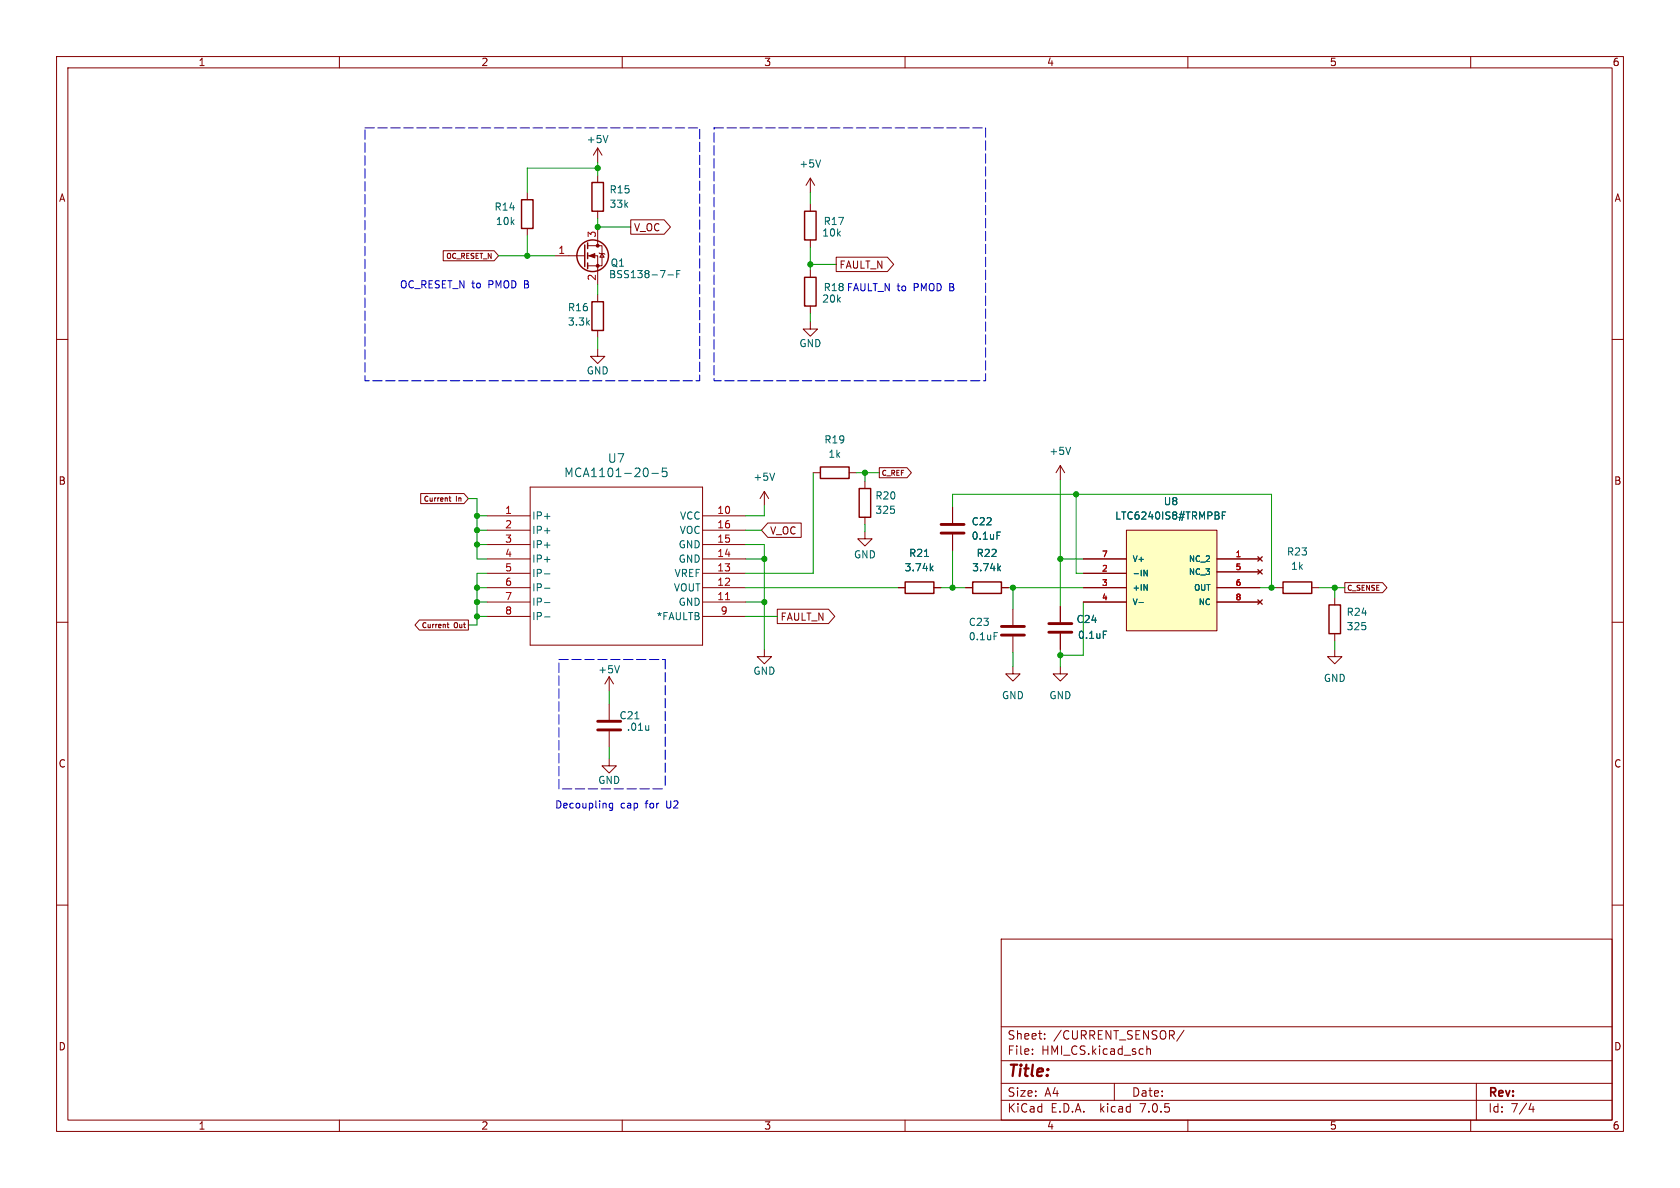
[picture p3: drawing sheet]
<svg xmlns="http://www.w3.org/2000/svg" width="297mm" height="210mm" viewBox="0 0 297 210" stroke-linecap="round" stroke-linejoin="round" font-family="sans-serif">
<g fill="none" stroke="#840000" stroke-width=".18">
<path d="M10 10h277v190h-277zM12 12h273v186h-273zM60 10v2M110 10v2M160 10v2M210 10v2M260 10v2M93.2 34v1.3M105.7 26.2l-.8 1.2M105.7 26.2v2.5M105.7 31v1.3M105.7 37.3v1.3"/>
<path d="M105.7 26.2l.7 1.2M111.5 38.9h5.9l1.1 1.2-1.1 1.3h-5.9zM143.3 31.5v2.5M143.3 36.1v1.2M143.3 31.5l-.8 1.3M143.3 31.5l.7 1.3M10 60h2M78.4 44.3h9l.7 .9-.7 .9h-9zM93.2 40.4v1.3M98 45.2h5.4M103.9 45.2h1.8v5.1M103.9 43.4h2.5v3.6h-2.5"/>
<path d="M105.7 40.1v3.3M105.7 52.1v1.2M105.7 58.4v1.3M105.9 44.7l.1 .1h.8l.1 .2M106.4 44.8l.4 .7h-.8zM143.3 56.9v1.3h1.2l-1.2 1.2-1.3-1.2h1.3M143.3 42.4v1.3M143.3 47.8v1.2M143.3 54.1v1.3M147.8 45.5h9.1l1.1 1.2-1.1 1.3h-9.1zM285 60h2M105.7 61.7v1.3h1.2l-1.2 1.3-1.3-1.3h1.3"/>
<path d="M74.4 87.2h7.6l.8 .9-.8 .9h-7.6zM79.4 88h.3M79.5 87.7v.8l.2 .1M86.1 91.2h7.6M86.1 93.7h7.6M86.1 96.3h7.6M86.1 98.8h7.6M93.7 86.1h30.5v27.9h-30.5zM124.2 91.2h7.6M124.2 93.7h7.6M124.2 96.3h7.6M124.2 98.8h7.6"/>
<path d="M135.1 86.9l-.7 1.2M135.1 86.9v2.5M135.1 86.9l.8 1.2M135.7 92.5h5.9v2.5h-5.9l-1.1-1.3zM143.8 83.6h1.2M150.1 83.6h1.3M152.9 94v1.3h1.3l-1.3 1.2-1.3-1.2h1.3M152.9 85.1v1.3M152.9 91.4v1.3M155.4 82.7h4.9l.8 .9-.8 .9h-4.9zM168.4 89.7v2.8M168.4 94.5v2.8"/>
<path d="M187.5 82.3v2.5M187.5 82.3l-.8 1.3M187.5 82.3l.7 1.3M191.5 98.8h7.6M199.1 93.7h16v17.8h-16zM215.1 98.8h7.7M222.4 98.4l.7 .8M223.1 98.4l-.7 .8M10 110h2M74.1 109.6h8.7v1.8h-8.7l-.7-.9zM79 110.4h.4M79.2 110.1v.7l.2 .2"/>
<path d="M86.1 103.9h7.6M86.1 101.3h7.6M86.1 106.4h7.6M86.1 109h7.6M107.7 119.6l-.8 1.3M107.7 119.6v2.6M107.7 119.6l.8 1.3M124.2 103.9h7.6M124.2 101.3h7.6M124.2 106.4h7.6M124.2 109h7.6M135.1 114.8v1.3h1.3l-1.3 1.2-1.2-1.2h1.2"/>
<path d="M137.4 107.7h9.1l1.1 1.3-1.1 1.2h-9.1zM158.7 103.9h1.3M165.1 103.9h1.3M170.7 103.9h1.3M177 103.9h1.3M179.1 117.9v1.2h1.2l-1.2 1.3-1.3-1.3h1.3M179.1 107.7v2.8M179.1 112.5v2.8M187.5 117.9v1.2h1.2l-1.2 1.3-1.3-1.3h1.3M187.5 107.2v2.8M187.5 112v2.8M191.5 103.9h7.6"/>
<path d="M191.5 101.3h7.6M191.5 106.4h7.6M215.1 103.9h7.7M215.1 106.4h7.7M215.1 101.1h7.7M222.4 100.7l.7 .8M222.4 106l.7 .8M223.1 100.7l-.7 .8M223.1 106l-.7 .8M225.6 103.9h1.2M231.9 103.9h1.3M236 114.8v1.3h1.2l-1.2 1.2-1.3-1.2h1.3"/>
<path d="M236 105.7v1.2M236 112v1.3M237.7 103h6.7l.8 .9-.8 .9h-6.7zM285 110h2M107.7 134.1v1.3h1.3l-1.3 1.3-1.3-1.3h1.3M107.7 124.5v2.8M107.7 129.3v2.8M10 160h2M285 160h2M177 166h108v32h-108zM60 198v2M110 198v2"/>
<path d="M160 198v2M177 194.5h108M177 191.5h108M177 187.5h108M177 181.5h108M182.5 186.3v.1M182.5 185.5v.1M184.7 183.6v.1M184.7 182.8v.1M197 191.5v3M202.7 184.9v1.5M202.7 185.5l.3-.1 .3 .1 .1 .9"/>
<path d="M209.3 182.1l-1.3 2M210 198v2M260 198v2M261 191.5v6.5M270.7 195l-.4 1.1h.9M271 195.6v1"/>
</g>
<g fill="none" stroke="#006464" stroke-width=".18">
<path d="M107.5 23.9l-.4 1.3M145.1 28.3l-.5 1.2M118.1 48.6h.9M119.6 48.4h.5M120.2 47.8h-.6v1.3M189.3 79.1l-.5 1.2M115.2 83.7h1.2M117.9 82.7h-.8v.8l.2-.2 .5 .1 .1 .2v.5l-.3 .2-.5-.2M136.9 83.6l-.4 1.3M176.3 94.1h.6M216.1 91.1h.4M216.7 90.5h-.6v1.3"/>
<path d="M96.3 101.4h.9M96.3 104h.9M96.3 106.5h.9M96.3 109.1h.9M109.5 117.7l-.4 1.2M164.6 100.4l.3 .5M164.9 100.1l-.4 .4M175.7 111.8h.6M176.5 100.4l.4 .5M176.9 100.1l-.5 .4M195 111.6h.7M201.4 106.5h.7"/>
<path d="M202.2 100.8l.6 1v-1M202.2 103.3l.6 1v-1"/>
</g>
<g fill="none" stroke="#840000" stroke-width=".25">
<path d="M92.2 35.3h2v5.1h-2zM104.6 32.3h2.1v5h-2.1zM142.2 37.3h2.1v5.1h-2.1zM103.4 43.3v3.8M103.9 42.9v1M103.9 44.7v1M103.9 46.5v1M104.6 53.3h2.1v5.1h-2.1zM142.2 49h2.1v5.1h-2.1zM145 82.6h5.1v2h-5.1zM151.9 86.4h2v5h-2zM160 102.9h5.1v2h-5.1z"/>
<path d="M172 102.9h5v2h-5zM226.8 102.9h5.1v2h-5.1zM234.9 106.9h2.1v5.1h-2.1z"/>
<circle cx="104.8" cy="45.2" r="2.79"/>
</g>
<path d="M128.3 106h.7" fill="none" stroke="#a90000" stroke-width=".18"/>
<path d="M166.4 94.2h4M166.4 92.7h4M177 112.3h4.1M177 110.7h4.1M185.4 111.8h4.1M185.4 110.2h4.1M105.7 127.5h4M105.7 129h4" fill="none" stroke="#840000" stroke-width=".51"/>
<path d="M199.1 93.7h16v17.8h-16z" fill="#ffffc2" stroke="#ffffc2" stroke-width=".18"/>
<g fill="#840000" stroke="#840000" stroke-width=".18">
<path d="M104.1 45.2l1.1-.4v.8z"/>
<circle cx="105.7" cy="47" r=".25"/>
<circle cx="105.7" cy="43.4" r=".25"/>
</g>
<path d="M108.3 142v1l-.2 .3-.3-.1M108.3 142.1l-.4-.1-.2 .2 .1 .6h.5" fill="none" stroke="#0000c2" stroke-width=".18"/>
<path d="M64.5 22.6h59.2v44.7h-59.2v-44.7M126.2 22.6h48v44.7h-48v-44.7M98.8 116.6h18.8M117.6 116.6v22.8M98.8 139.4v-22.8M117.1 139.4h-18.3" fill="none" stroke="#0000c2" stroke-width=".18" stroke-dasharray="1.7 .6"/>
<g fill="none" stroke="#009600" stroke-width=".18">
<path d="M105.7 28.7v2.3M105.7 38.6v1.5h5.8M105.7 29.7h-12.5v4.3M143.3 34v2.1M88.1 45.2h9.9M93.2 41.7v3.5M105.7 50.3v1.8M105.7 59.7v2M143.3 43.7v4.1M143.3 55.4v1.5M143.3 46.7h4.5M82.8 88.1h1.5v10.7h1.8"/>
<path d="M84.3 96.3h1.8M84.3 91.2h1.8M84.3 93.7h1.8M131.8 98.8h3.3M131.8 96.3h3.3v18.5M131.8 93.7h2.8M135.1 89.4v1.8h-3.3M143.8 83.6v17.7h-12M151.4 83.6h4M152.9 83.6v1.5M152.9 92.7v1.3M168.4 89.7v-2.3h56.4v16.5"/>
<path d="M168.4 97.3v6.6M187.5 98.8h4M187.5 84.8v22.4M190.2 87.4v13.9h1.3M84.3 103.9h1.8M84.3 109h1.8M84.3 106.4h1.8M86.1 101.3h-1.8v9.2h-1.5M131.8 103.9h26.9M131.8 109h5.6M131.8 106.4h3.3M166.4 103.9h4.3"/>
<path d="M178.3 103.9h13.2M179.1 103.9v3.8M179.1 115.3v2.6M187.5 114.8v3.1M191.5 106.4v9.4h-4M222.8 103.9h2.8M233.2 103.9h4.5M236 103.9v1.8M236 113.3v1.5M107.7 122.2v2.3M107.7 132.1v2"/>
</g>
<g fill="#009600" stroke="#009600" stroke-width=".18">
<circle cx="168.4" cy="103.9" r=".46"/>
<circle cx="135.1" cy="106.4" r=".46"/>
<circle cx="135.1" cy="98.8" r=".46"/>
<circle cx="179.1" cy="103.9" r=".46"/>
<circle cx="84.3" cy="91.2" r=".46"/>
<circle cx="93.2" cy="45.2" r=".46"/>
<circle cx="105.7" cy="29.7" r=".46"/>
<circle cx="84.3" cy="103.9" r=".46"/>
<circle cx="84.3" cy="96.3" r=".46"/>
<circle cx="84.3" cy="109" r=".46"/>
<circle cx="84.3" cy="93.7" r=".46"/>
<circle cx="84.3" cy="106.4" r=".46"/>
<circle cx="224.8" cy="103.9" r=".46"/>
<circle cx="187.5" cy="115.8" r=".46"/>
<circle cx="190.2" cy="87.4" r=".46"/>
<circle cx="187.5" cy="98.8" r=".46"/>
<circle cx="236" cy="103.9" r=".46"/>
<circle cx="105.7" cy="40.1" r=".46"/>
<circle cx="152.9" cy="83.6" r=".46"/>
<circle cx="143.3" cy="46.7" r=".46"/>
</g>
<text font-size="2.8" fill="#840000" x="178" y="190.8">Title:</text>
<g font-size="2.1" fill="#006464">
<text x="107.4" y="82">U7</text>
<text x="99.7" y="84.5">MCA1101-20-5</text>
</g>
<g font-size="2.1" fill="#840000">
<text x="178" y="183.9">Sheet:</text>
<text x="186.2" y="183.9">/CURRENT_SENSOR/</text>
<text x="178" y="186.6">File:</text>
<text x="184" y="186.6">HMI_CS.kicad_sch</text>
<text x="178" y="196.8">KiCad</text>
<text x="178" y="194">Size:</text>
<text x="184.6" y="194">A4</text>
<text x="185.7" y="196.8">E.D.A.</text>
<text x="194.4" y="196.8">kicad</text>
<text x="200" y="194">Date:</text>
<text x="201.5" y="196.8">7.0.5</text>
<text x="263" y="194.2">Rev:</text>
<text x="263" y="196.8">Id:</text>
<text x="267" y="196.8">7/4</text>
</g>
<g font-size="1.8" fill="#840000">
<text x="35" y="11.8">1</text>
<text x="85" y="11.8">2</text>
<text x="135" y="11.8">3</text>
<text x="185" y="11.8">4</text>
<text x="235" y="11.8">5</text>
<text x="285" y="11.8">6</text>
<text x="10.4" y="35.8">A</text>
<text x="285.4" y="35.8">A</text>
<text x="112" y="41">V_OC</text>
<text x="148.3" y="47.7">FAULT_N</text>
<text x="10.3" y="85.8">B</text>
<text x="285.3" y="85.8">B</text>
<text x="136" y="94.6">V_OC</text>
<text x="137.9" y="109.9">FAULT_N</text>
<text x="10.3" y="135.8">C</text>
<text x="285.3" y="135.8">C</text>
<text x="10.3" y="185.8">D</text>
<text x="285.3" y="185.8">D</text>
<text x="35" y="199.8">1</text>
<text x="85" y="199.8">2</text>
<text x="135" y="199.8">3</text>
<text x="185" y="199.8">4</text>
<text x="235" y="199.8">5</text>
<text x="285" y="199.8">6</text>
</g>
<g font-size="1.8" fill="#006464">
<text x="103.7" y="25.5">+5V</text>
<text x="141.3" y="29.8">+5V</text>
<text x="107.7" y="34.4">R15</text>
<text x="87.4" y="37.4">R14</text>
<text x="87.6" y="39.9">10k</text>
<text x="107.7" y="36.9">33k</text>
<text x="145.3" y="42">10k</text>
<text x="145.5" y="39.9">R17</text>
<text x="107.9" y="47.3">Q1</text>
<text x="107.6" y="49.3">BSS138-7-F</text>
<text x="145.3" y="53.7">20k</text>
<text x="100.3" y="55.2">R16</text>
<text x="100.3" y="57.7">3.3k</text>
<text x="141.3" y="61.5">GND</text>
<text x="103.7" y="66.4">GND</text>
<text x="145.7" y="78.5">R19</text>
<text x="146.4" y="81.1">1k</text>
<text x="185.5" y="80.6">+5V</text>
<text x="133.1" y="85.2">+5V</text>
<text x="154.7" y="88.5">R20</text>
<text x="205.7" y="89.5">U8</text>
<text x="94" y="92">IP+</text>
<text x="94" y="94.6">IP+</text>
<text x="120.1" y="94.6">VOC</text>
<text x="120.2" y="92">VCC</text>
<text x="154.7" y="91">325</text>
<text x="171.7" y="93">C22</text>
<text x="171.7" y="95.6">0.1uF</text>
<text x="197.1" y="92">LTC6240IS8#TRMPBF</text>
<text x="94" y="97.1">IP+</text>
<text x="94" y="99.6">IP+</text>
<text x="120" y="99.6">GND</text>
<text x="120" y="97.1">GND</text>
<text x="150.9" y="98.9">GND</text>
<text x="159.9" y="101.2">3.74k</text>
<text x="160.7" y="98.6">R21</text>
<text x="171.8" y="101.2">3.74k</text>
<text x="172.6" y="98.6">R22</text>
<text x="227.5" y="98.4">R23</text>
<text x="228.2" y="100.9">1k</text>
<text x="94" y="102.2">IP-</text>
<text x="94" y="104.7">IP-</text>
<text x="94" y="107.3">IP-</text>
<text x="119.1" y="104.7">VOUT</text>
<text x="119.2" y="102.2">VREF</text>
<text x="120" y="107.3">GND</text>
<text x="94" y="109.8">IP-</text>
<text x="116.1" y="109.8">*FAULTB</text>
<text x="171.2" y="110.8">C23</text>
<text x="171.2" y="113.3">0.1uF</text>
<text x="190.3" y="110.3">C24</text>
<text x="190.5" y="113.1">0.1uF</text>
<text x="238" y="109">R24</text>
<text x="238" y="111.6">325</text>
<text x="105.7" y="119.2">+5V</text>
<text x="133.1" y="119.4">GND</text>
<text x="177.1" y="123.8">GND</text>
<text x="185.5" y="123.8">GND</text>
<text x="234" y="120.7">GND</text>
<text x="109.5" y="127.3">C21</text>
<text x="110.8" y="129.3">.01u</text>
<text x="105.7" y="138.7">GND</text>
</g>
<g font-size="1.8" fill="#a90000">
<text x="98.6" y="45">1</text>
<text x="105.4" y="42.1" transform="rotate(-90 105.4 42.1)">3</text>
<text x="105.4" y="49.7" transform="rotate(-90 105.4 49.7)">2</text>
<text x="89.2" y="90.9">1</text>
<text x="89.2" y="93.5">2</text>
<text x="126.7" y="90.9">10</text>
<text x="126.7" y="93.5">16</text>
<text x="89.2" y="96">3</text>
<text x="89.2" y="98.6">4</text>
<text x="89.2" y="101.1">5</text>
<text x="126.7" y="101.1">13</text>
<text x="126.7" y="98.6">14</text>
<text x="126.7" y="96">15</text>
<text x="89.2" y="103.6">6</text>
<text x="89.2" y="106.2">7</text>
<text x="126.7" y="103.6">12</text>
<text x="126.7" y="106.2">11</text>
<text x="89.2" y="108.7">8</text>
<text x="127.3" y="108.7">9</text>
</g>
<g font-size="1.8" fill="#0000c2">
<text x="70.6" y="51.1">OC_RESET_N to</text>
<text x="86.3" y="51.1">PMOD B</text>
<text x="145.5" y="51.6">R18 FAULT_N to</text>
<text x="161.5" y="51.6">PMOD B</text>
<text x="98" y="143">Decoupling</text>
<text x="109.6" y="143">cap</text>
<text x="114.1" y="143">for</text>
<text x="117.8" y="143">U2</text>
</g>
<g font-size="1.4" fill="#a90000">
<text x="194.8" y="101.1">2</text>
<text x="194.8" y="98.6">7</text>
<text x="218.4" y="98.6">1</text>
<text x="218.4" y="100.8">5</text>
<text x="194.8" y="103.6">3</text>
<text x="194.8" y="106.2">4</text>
<text x="218.4" y="103.6">6</text>
<text x="218.4" y="106.2">8</text>
</g>
<g font-size="1.4" fill="#006464">
<text x="200.2" y="99.5">V+</text>
<text x="210.1" y="99.5">NC_2</text>
<text x="210.1" y="101.8">NC_3</text>
<text x="200.2" y="102">-IN</text>
<text x="200.2" y="104.6">+IN</text>
<text x="200.2" y="107.1">V-</text>
<text x="211" y="104.6">OUT</text>
<text x="211.9" y="107.1">NC</text>
</g>
<g font-size="1.2" fill="#840000">
<text x="78.8" y="45.9">OC_RESET_N</text>
<text x="74.8" y="88.8">Current</text>
<text x="80.6" y="88.8">In</text>
<text x="155.8" y="84.3">C_REF</text>
<text x="238.1" y="104.6">C_SENSE</text>
<text x="74.5" y="111.2">Current</text>
<text x="80.2" y="111.2">Out</text>
</g>
</svg>
